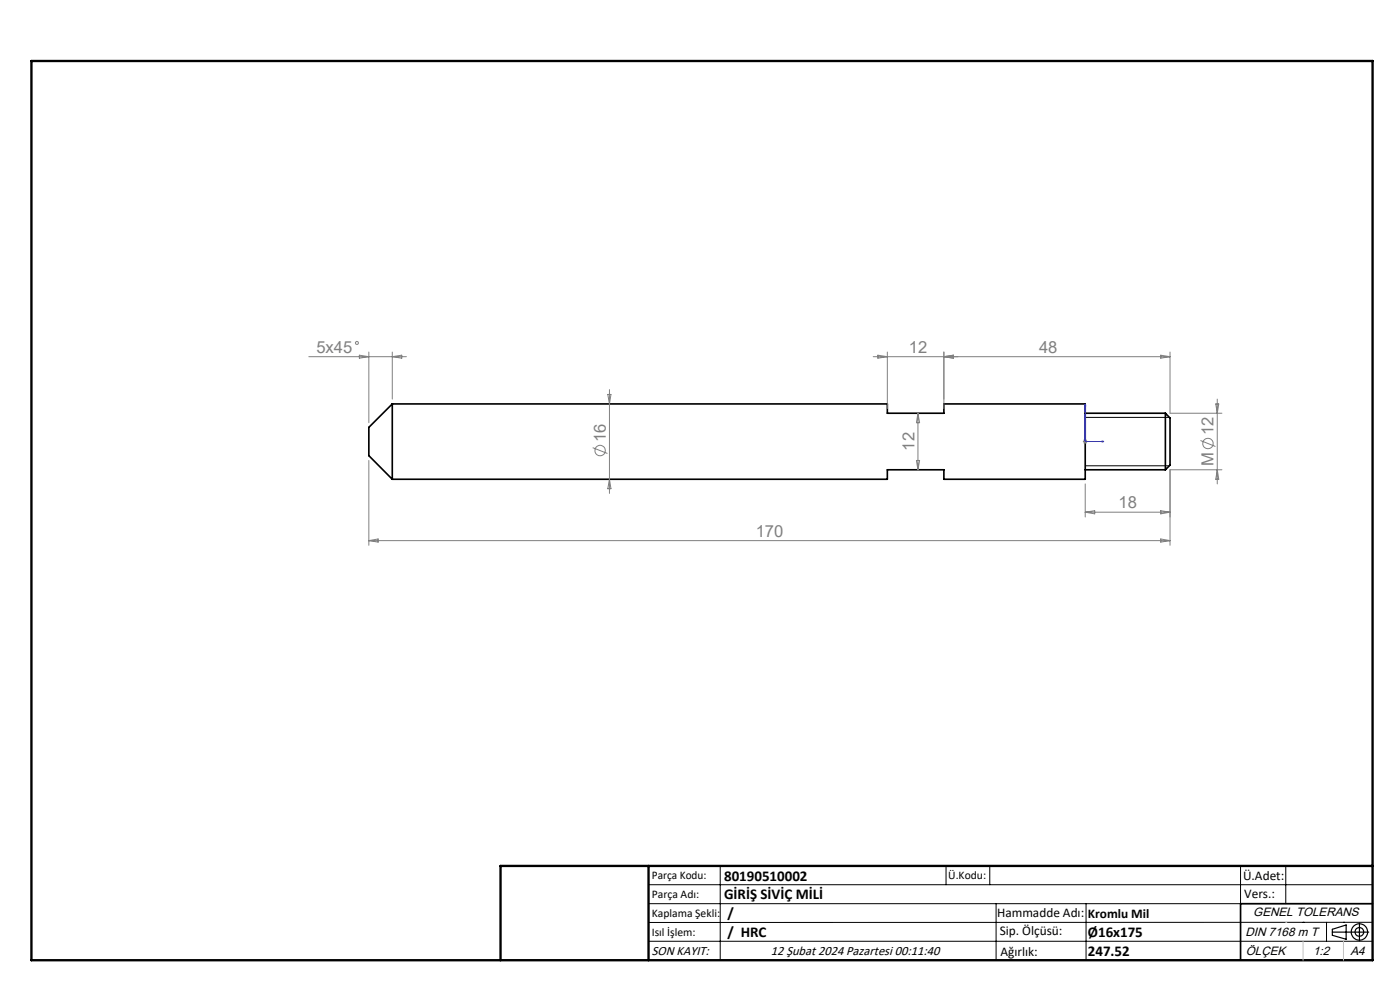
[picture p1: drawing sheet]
<svg xmlns="http://www.w3.org/2000/svg" width="297mm" height="210mm" viewBox="0 0 297 210" stroke-linecap="round" stroke-linejoin="round" font-family="sans-serif">
<path d="M83.2 85.7v16M83.2 85.7l-5 5v6l5 5M83.2 85.7h105v2h12v-2h30v16h-30v-2h-12v2h-105M230.2 87.7h17M230.2 99.7h17M247.2 87.7l1 1v10l-1 1M247.2 87.7v12M291.2 191.7h-28v12" fill="none" stroke="#000" stroke-width=".35"/>
<g fill="none" stroke="#808080" stroke-width=".21">
<path d="M65.5 75.7h20.7M76.2 75.3l2 .4-2 .3zM78.2 74.7v15M83.2 74.7v10M83.2 75.7l2-.4v.7zM185.2 75.7h63M186.2 75.3l2 .4-2 .3zM188.2 74.7v12M200.2 74.7v12M200.2 75.7l2-.4v.7zM246.2 75.3l2 .4-2 .3zM248.2 74.7v13h11"/>
<path d="M78.2 97.7v18M125.7 95l3.2 1.2M128.9 83.7h.7l-.3 2zM129.3 82.6v22.1M194.4 97.7h.7l-.4 2zM194.7 87.7v12M194.7 87.7l.4 2h-.7zM229.7 93.7h1M229.9 93.3l.7 .7M230.2 93.2v.9M230.6 93.3l-.7 .7M254.7 93.4l3.1 1.3"/>
<path d="M257.9 85.7h.7l-.4 2zM258.2 84.7v17.9M258.2 99.7l.4 2h-.7zM259.2 99.7h-11v16M78.2 114.7h170M78.2 114.7l2-.4v.7zM129.3 101.7l.3 2h-.7zM230.2 102.6v7.1M230.2 108.6h18M230.2 108.6l2-.3v.7zM246.2 114.3l2 .4-2 .3zM246.2 108.3l2 .3-2 .4z"/>
<circle cx="75.7" cy="72.8" r=".31"/>
<circle cx="127.3" cy="95.6" r="1.11"/>
<circle cx="256.3" cy="94.1" r="1.11"/>
</g>
<g fill="none" stroke="#000" stroke-width=".25">
<path d="M282.6 197.7h7.8M282.6 197.1l3-.9v3l-3-.8zM288.4 195.8v3.8M106.2 203.7h185"/>
<circle cx="288.4" cy="197.7" r="1.74"/>
<circle cx="288.4" cy="197.7" r=".93"/>
</g>
<path d="M230.2 85.7v8h4M230.2 85.7l.1 .4h-.2zM233.8 93.5l.4 .2-.4 .1z" fill="none" stroke="#00f" stroke-width=".21"/>
<g fill="none" stroke="#000" stroke-width=".21">
<path d="M230.2 98.8h17.9M230.2 88.5h17.9M137.6 187.7h153.6M137.6 191.7h153.6M137.6 199.7h153.6M152.8 183.7v20M200.7 183.7v4M210 183.7v4M211.3 191.7v12M230.4 191.7v12M263.2 183.7v20M272.8 183.7v8"/>
<path d="M276.4 195.6h.1M281.4 195.6v4.1M285 195.6h.1M291.2 195.6l-153.6 .1"/>
</g>
<path d="M6.7 12.9h284.5v190.8h-284.5zM137.6 183.7v20M291.2 183.7h-185v20" fill="none" stroke="#000" stroke-width=".5"/>
<path d="M276.4 199.7v4M285 199.7v4" fill="none" stroke="#c0c0c0" stroke-width=".21"/>
<path d="M272.8 195.6h.1" fill="none" stroke="#c0c0c0" stroke-width=".25"/>
<path d="M233.8 93.5l.4 .2-.4 .1zM230.2 85.7l.1 .4h-.2z" fill="#00f"/>
<g font-size="3.5" fill="#808080">
<text x="67.1" y="74.9">5x45</text>
<text x="192.8" y="74.9">12</text>
<text x="220.4" y="74.9">48</text>
<text x="128.5" y="93.7" transform="rotate(-90 128.5 93.7)">16</text>
<text x="194" y="95.6" transform="rotate(-90 194 95.6)">12</text>
<text x="257.5" y="92.3" transform="rotate(-90 257.5 92.3)">12</text>
<text x="257.5" y="98.9" transform="rotate(-90 257.5 98.9)">M</text>
<text x="237.3" y="107.9">18</text>
<text x="160.3" y="113.9">170</text>
</g>
<g font-size="3.2">
<text x="153.6" y="190.8">GİRİŞ SİVİÇ MİLİ</text>
<text x="153.6" y="186.8">80190510002</text>
<text x="154.3" y="194.8">/</text>
<text x="154.3" y="198.8">/ HRC</text>
<text x="230.8" y="198.7">Ø16x175</text>
<text x="230.8" y="202.8">247.52</text>
</g>
<g font-size="2.8">
<text x="263.7" y="186.7">Ü.Adet:</text>
<text x="263.9" y="190.5">Vers.:</text>
<text x="211.5" y="194.5">Hammadde Adı:</text>
<text x="230.8" y="194.7">Kromlu Mil</text>
<text x="138.3" y="202.6">SON KAYIT:</text>
<text x="163.5" y="202.6">12 Şubat 2024 Pazartesi 00:11:40</text>
<text x="212.1" y="198.4">Sip. Ölçüsü:</text>
<text x="212.2" y="202.7">Ağırlık:</text>
</g>
<g font-size="2.6">
<text x="265.9" y="194.4">GENEL TOLERANS</text>
<text x="264.2" y="198.5">DIN 7168 m T</text>
<text x="264.3" y="202.6">ÖLÇEK</text>
<text x="278.5" y="202.6">1:2</text>
<text x="286.5" y="202.6">A4</text>
</g>
<g font-size="2.5">
<text x="138.3" y="186.4">Parça Kodu:</text>
<text x="138.3" y="190.5">Parça Adı:</text>
<text x="201.2" y="186.5">Ü.Kodu:</text>
<text x="138.3" y="194.5">Kaplama Şekli:</text>
<text x="138.3" y="198.6">Isıl İşlem:</text>
</g>
</svg>
